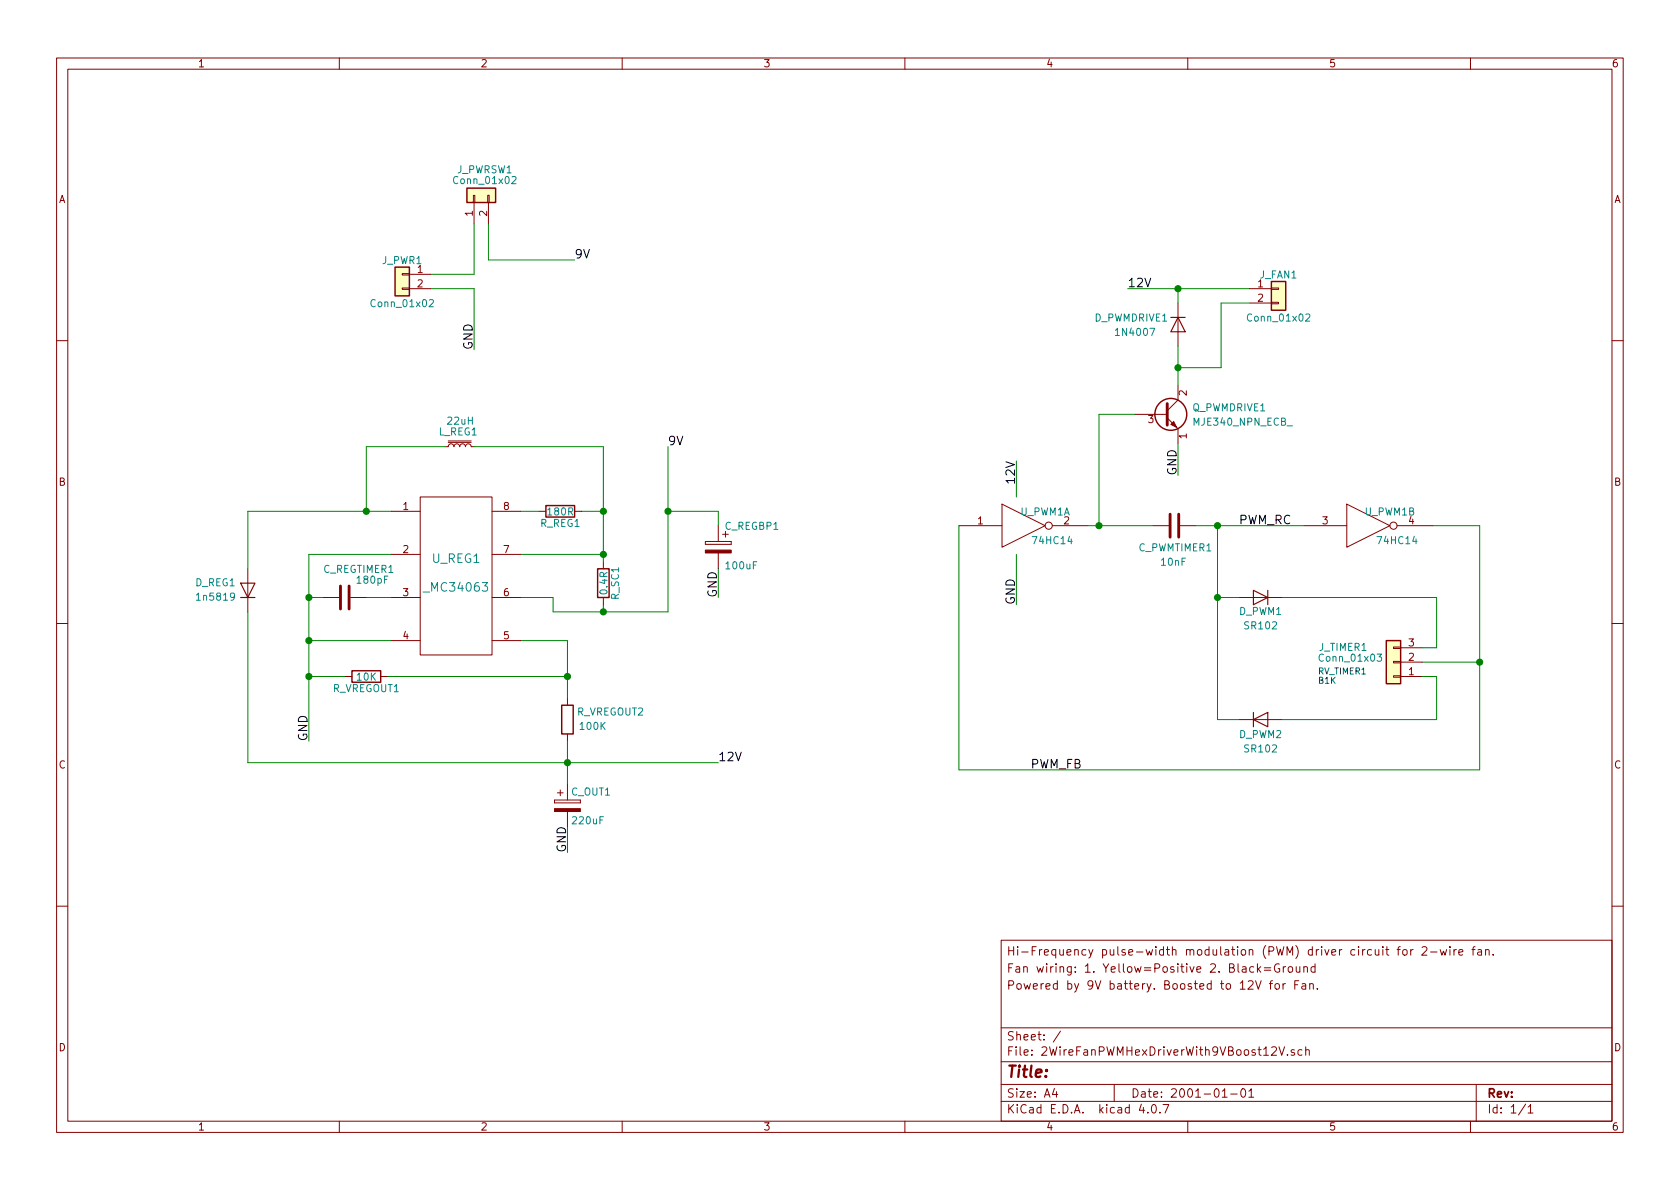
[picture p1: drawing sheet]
EESchema Schematic File Version 2
LIBS:power
LIBS:device
LIBS:switches
LIBS:relays
LIBS:motors
LIBS:transistors
LIBS:conn
LIBS:linear
LIBS:regul
LIBS:74xx
LIBS:cmos4000
LIBS:adc-dac
LIBS:memory
LIBS:xilinx
LIBS:microcontrollers
LIBS:dsp
LIBS:microchip
LIBS:analog_switches
LIBS:motorola
LIBS:texas
LIBS:intel
LIBS:audio
LIBS:interface
LIBS:digital-audio
LIBS:philips
LIBS:display
LIBS:cypress
LIBS:siliconi
LIBS:opto
LIBS:atmel
LIBS:contrib
LIBS:valves
LIBS:mc34063
LIBS:2WireFanPWMHexDriverWith9VBoost12V-cache
EELAYER 25 0
EELAYER END
$Descr A4 11693 8268
encoding utf-8
Sheet 1 1
Title ""
Date "2001-01-01"
Rev ""
Comp ""
Comment1 ""
Comment2 "Powered by 9V battery. Boosted to 12V for Fan."
Comment3 "Fan wiring: 1. Yellow=Positive 2. Black=Ground "
Comment4 "Hi-Frequency pulse-width modulation (PWM) driver circuit for 2-wire fan."
$EndDescr
$Comp
L 74HC14-RESCUE-4WireFanPWMHexDriverWith9VBoost12V U_PWM1
U 1 1
P 7125 3650
F 0 "U_PWM1" H 7275 3750 50  0000 C CNN
F 1 "74HC14" H 7325 3550 50  0000 C CNN
F 2 "Housings_DIP:DIP-14_W7.62mm_Socket" H 7125 3650 50  0001 C CNN
F 3 "" H 7125 3650 50  0001 C CNN
	1    7125 3650
	1    0    0    -1  
$EndComp
$Comp
L 74HC14-RESCUE-4WireFanPWMHexDriverWith9VBoost12V U_PWM1
U 2 1
P 9525 3650
F 0 "U_PWM1" H 9675 3750 50  0000 C CNN
F 1 "74HC14" H 9725 3550 50  0000 C CNN
F 2 "Housings_DIP:DIP-14_W7.62mm_Socket" H 9525 3650 50  0001 C CNN
F 3 "" H 9525 3650 50  0001 C CNN
	2    9525 3650
	1    0    0    -1  
$EndComp
$Comp
L C C_PWMTIMER1
U 1 1
P 8175 3650
F 0 "C_PWMTIMER1" V 8325 3400 50  0000 L CNN
F 1 "10nF" V 8425 3550 50  0000 L CNN
F 2 "Capacitors_THT:C_Rect_L7_W2.5_P5" H 8213 3500 50  0001 C CNN
F 3 "" H 8175 3650 50  0001 C CNN
	1    8175 3650
	0    1    1    0   
$EndComp
Text Label 7075 4200 1    60   ~ 0
GND
Text Label 7075 3200 3    60   ~ 0
12V
Text Label 7850 2000 0    60   ~ 0
12V
$Comp
L D D_PWM2
U 1 1
P 8775 5000
F 0 "D_PWM2" H 8775 4900 50  0000 C CNN
F 1 "SR102" H 8775 4800 50  0000 C CNN
F 2 "Diodes_THT:Diode_DO-41_SOD81_Horizontal_RM10" H 8775 5000 50  0001 C CNN
F 3 "" H 8775 5000 50  0001 C CNN
	1    8775 5000
	1    0    0    -1  
$EndComp
$Comp
L D D_PWM1
U 1 1
P 8775 4150
F 0 "D_PWM1" H 8775 4250 50  0000 C CNN
F 1 "SR102" H 8775 4350 50  0000 C CNN
F 2 "Diodes_THT:Diode_DO-41_SOD81_Horizontal_RM10" H 8775 4150 50  0001 C CNN
F 3 "" H 8775 4150 50  0001 C CNN
	1    8775 4150
	-1   0    0    1   
$EndComp
Text Label 3300 2425 1    60   ~ 0
GND
Text Label 4000 1800 0    60   ~ 0
9V
$Comp
L L_Core_Iron_Small L_REG1
U 1 1
P 3200 3100
F 0 "L_REG1" V 3300 2975 50  0000 L CNN
F 1 "22uH" V 3375 3000 50  0000 L CNN
F 2 "Inductors_THT:L_Radial_D7.5mm_P5.00mm_Fastron_07P" H 3200 3100 50  0001 C CNN
F 3 "" H 3200 3100 50  0001 C CNN
	1    3200 3100
	0    -1   -1   0   
$EndComp
Text Label 2150 5150 1    60   ~ 0
GND
$Comp
L R R_REG1
U 1 1
P 3900 3550
F 0 "R_REG1" V 3980 3550 50  0000 C CNN
F 1 "180R" V 3900 3550 50  0000 C CNN
F 2 "Resistors_THT:R_Axial_DIN0207_L6.3mm_D2.5mm_P7.62mm_Horizontal" V 3830 3550 50  0001 C CNN
F 3 "" H 3900 3550 50  0001 C CNN
	1    3900 3550
	0    1    1    0   
$EndComp
$Comp
L R R_SC1
U 1 1
P 4200 4050
F 0 "R_SC1" V 4280 4050 50  0000 C CNN
F 1 "0.4R" V 4200 4050 50  0000 C CNN
F 2 "Resistors_THT:R_Axial_DIN0207_L6.3mm_D2.5mm_P7.62mm_Horizontal" V 4130 4050 50  0001 C CNN
F 3 "" H 4200 4050 50  0001 C CNN
	1    4200 4050
	1    0    0    -1  
$EndComp
$Comp
L R R_VREGOUT2
U 1 1
P 3950 5000
F 0 "R_VREGOUT2" H 3650 4950 50  0000 C CNN
F 1 "100K" H 3775 5050 50  0000 C CNN
F 2 "Resistors_THT:R_Axial_DIN0207_L6.3mm_D2.5mm_P7.62mm_Horizontal" V 3880 5000 50  0001 C CNN
F 3 "" H 3950 5000 50  0001 C CNN
	1    3950 5000
	-1   0    0    1   
$EndComp
$Comp
L R R_VREGOUT1
U 1 1
P 2550 4700
F 0 "R_VREGOUT1" V 2630 4700 50  0000 C CNN
F 1 "10K" V 2550 4700 50  0000 C CNN
F 2 "Resistors_THT:R_Axial_DIN0207_L6.3mm_D2.5mm_P7.62mm_Horizontal" V 2480 4700 50  0001 C CNN
F 3 "" H 2550 4700 50  0001 C CNN
	1    2550 4700
	0    1    1    0   
$EndComp
$Comp
L CP C_OUT1
U 1 1
P 3950 5600
F 0 "C_OUT1" H 3975 5700 50  0000 L CNN
F 1 "220uF" H 3975 5500 50  0000 L CNN
F 2 "Capacitors_THT:CP_Radial_D5.0mm_P2.50mm" H 3988 5450 50  0001 C CNN
F 3 "" H 3950 5600 50  0001 C CNN
	1    3950 5600
	1    0    0    -1  
$EndComp
$Comp
L CP C_REGBP1
U 1 1
P 5000 3800
F 0 "C_REGBP1" H 4575 3950 50  0000 L CNN
F 1 "100uF" H 4725 3675 50  0000 L CNN
F 2 "Capacitors_THT:CP_Radial_D5.0mm_P2.50mm" H 5038 3650 50  0001 C CNN
F 3 "" H 5000 3800 50  0001 C CNN
	1    5000 3800
	-1   0    0    -1  
$EndComp
Wire Wire Line
	6675 3650 6675 3650
Wire Wire Line
	6675 3650 6675 5350
Wire Wire Line
	6675 5350 10300 5350
Wire Wire Line
	10300 5350 10300 3650
Wire Wire Line
	10300 3650 9975 3650
Wire Wire Line
	8325 3650 9075 3650
Wire Wire Line
	7575 3650 8025 3650
Wire Wire Line
	7075 3450 7075 3200
Wire Wire Line
	7075 3850 7075 4200
Connection ~ 7650 3650
Wire Wire Line
	7850 2000 8700 2000
Wire Wire Line
	10000 4150 10000 4500
Wire Wire Line
	10000 4150 8925 4150
Wire Wire Line
	10000 5000 8925 5000
Wire Wire Line
	10000 4700 10000 5000
Wire Wire Line
	8475 5000 8625 5000
Wire Wire Line
	8475 3650 8475 5000
Connection ~ 8475 3650
Wire Wire Line
	8625 4150 8475 4150
Connection ~ 8475 4150
Wire Wire Line
	9900 4600 10300 4600
Connection ~ 10300 4600
Wire Wire Line
	3000 1900 3300 1900
Wire Wire Line
	3000 2000 3300 2000
Wire Wire Line
	3300 2000 3300 2425
Wire Wire Line
	3400 1800 4000 1800
Wire Wire Line
	3100 3100 2550 3100
Wire Wire Line
	2550 3100 2550 3550
Wire Wire Line
	1725 3550 2725 3550
Wire Wire Line
	3300 3100 4200 3100
Wire Wire Line
	4200 3100 4200 3900
Wire Wire Line
	2725 3850 2150 3850
Wire Wire Line
	2725 4150 2550 4150
Wire Wire Line
	2250 4150 2150 4150
Wire Wire Line
	2150 4450 2725 4450
Connection ~ 2150 4150
Connection ~ 2150 4450
Wire Wire Line
	3625 3550 3750 3550
Wire Wire Line
	4200 3550 4050 3550
Wire Wire Line
	4200 3850 3625 3850
Connection ~ 4200 3550
Wire Wire Line
	3625 4450 3950 4450
Wire Wire Line
	3950 4700 2700 4700
Wire Wire Line
	3950 4450 3950 4850
Wire Wire Line
	3950 5150 3950 5450
Connection ~ 4200 3850
Wire Wire Line
	3625 4150 3850 4150
Wire Wire Line
	3850 4150 3850 4250
Wire Wire Line
	3850 4250 4650 4250
Wire Wire Line
	4200 4250 4200 4200
Connection ~ 4200 4250
Text Label 4650 3100 0    60   ~ 0
9V
Wire Wire Line
	5000 3650 5000 3550
Wire Wire Line
	5000 3550 4650 3550
Connection ~ 4650 3550
Wire Wire Line
	4650 4250 4650 3100
Wire Wire Line
	5000 3950 5000 4150
Text Label 5000 4150 1    60   ~ 0
GND
Text Label 5000 5300 0    60   ~ 0
12V
Connection ~ 3950 4700
$Comp
L D D_REG1
U 1 1
P 1725 4100
F 0 "D_REG1" V 1775 4325 50  0000 C CNN
F 1 "1n5819" V 1675 4325 50  0000 C CNN
F 2 "Diodes_THT:Diode_DO-41_SOD81_Horizontal_RM10" H 1725 4100 50  0001 C CNN
F 3 "" H 1725 4100 50  0001 C CNN
	1    1725 4100
	0    -1   -1   0   
$EndComp
Wire Wire Line
	1725 3950 1725 3550
Connection ~ 2550 3550
Wire Wire Line
	1725 4250 1725 5300
Wire Wire Line
	1725 5300 5000 5300
Wire Wire Line
	2150 3850 2150 5150
Connection ~ 3950 5300
Wire Wire Line
	2400 4700 2150 4700
Connection ~ 2150 4700
Wire Wire Line
	3950 5750 3950 5925
Text Label 3950 5925 1    60   ~ 0
GND
$Comp
L C C_REGTIMER1
U 1 1
P 2400 4150
F 0 "C_REGTIMER1" V 2200 4000 50  0000 L CNN
F 1 "180pF" V 2275 4225 50  0000 L CNN
F 2 "Capacitors_THT:C_Disc_D3.0mm_W1.6mm_P2.50mm" H 2438 4000 50  0001 C CNN
F 3 "" H 2400 4150 50  0001 C CNN
	1    2400 4150
	0    1    1    0   
$EndComp
$Comp
L Conn_01x03 J_TIMER1
U 1 1
P 9700 4600
F 0 "J_TIMER1" H 10050 4500 50  0000 C CNN
F 1 "Conn_01x03" H 10000 4575 50  0000 C CNN
F 2 "Pin_Headers:Pin_Header_Straight_1x03_Pitch2.54mm" H 9700 4600 50  0001 C CNN
F 3 "" H 9700 4600 50  0001 C CNN
	1    9700 4600
	-1   0    0    1   
$EndComp
$Comp
L Conn_01x02 J_PWRSW1
U 1 1
P 3300 1350
F 0 "J_PWRSW1" V 3475 1275 50  0000 C CNN
F 1 "Conn_01x02" V 3400 1275 50  0000 C CNN
F 2 "Pin_Headers:Pin_Header_Straight_1x02_Pitch2.54mm" H 3300 1350 50  0001 C CNN
F 3 "" H 3300 1350 50  0001 C CNN
	1    3300 1350
	0    -1   -1   0   
$EndComp
Wire Wire Line
	3300 1900 3300 1550
Wire Wire Line
	3400 1550 3400 1800
Wire Wire Line
	9900 4700 10000 4700
Wire Wire Line
	10000 4500 9900 4500
Text Notes 9175 4750 0    43   ~ 0
RV_TIMER1\nB1K\n
Text Label 7175 5350 0    60   ~ 0
PWM_FB
Text Label 8625 3650 0    60   ~ 0
PWM_RC
$Comp
L _MC34063 U_REG1
U 1 1
P 3175 4000
F 0 "U_REG1" H 3175 4125 60  0000 C CNN
F 1 "_MC34063" H 3175 3925 60  0000 C CNN
F 2 "Housings_DIP:DIP-8_W7.62mm_Socket_LongPads" H 2975 4000 60  0001 C CNN
F 3 "" H 2975 4000 60  0001 C CNN
	1    3175 4000
	1    0    0    -1  
$EndComp
$Comp
L Conn_01x02 J_PWR1
U 1 1
P 2800 1900
F 0 "J_PWR1" H 2800 2000 50  0000 C CNN
F 1 "Conn_01x02" H 2800 1700 50  0000 C CNN
F 2 "Pin_Headers:Pin_Header_Straight_1x02_Pitch2.54mm" H 2800 1900 50  0001 C CNN
F 3 "" H 2800 1900 50  0001 C CNN
	1    2800 1900
	-1   0    0    -1  
$EndComp
$Comp
L Q_NPN_ECB Q_PWMDRIVE1
U 1 1
P 8100 2875
F 0 "Q_PWMDRIVE1" H 8300 2925 50  0000 L CNN
F 1 "MJE340_NPN_ECB_" H 8300 2825 50  0000 L CNN
F 2 "TO_SOT_Packages_THT:TO-220_Neutral123_Vertical" H 8300 2975 50  0001 C CNN
F 3 "" H 8100 2875 50  0001 C CNN
	1    8100 2875
	1    0    0    -1  
$EndComp
Wire Wire Line
	7650 3650 7650 2875
Wire Wire Line
	7650 2875 7900 2875
Wire Wire Line
	8200 3075 8200 3300
Text Label 8200 3300 1    60   ~ 0
GND
$Comp
L D D_PWMDRIVE1
U 1 1
P 8200 2250
F 0 "D_PWMDRIVE1" V 8150 1925 50  0000 C CNN
F 1 "1N4007" V 8250 1950 50  0000 C CNN
F 2 "Diodes_THT:Diode_DO-41_SOD81_Horizontal_RM10" H 8200 2250 50  0001 C CNN
F 3 "" H 8200 2250 50  0001 C CNN
	1    8200 2250
	0    1    1    0   
$EndComp
Wire Wire Line
	8200 2400 8200 2675
Wire Wire Line
	8200 2000 8200 2100
Connection ~ 8200 2550
Wire Wire Line
	8200 2550 8500 2550
Connection ~ 8200 2000
$Comp
L Conn_01x02 J_FAN1
U 1 1
P 8900 2000
F 0 "J_FAN1" H 8900 2100 50  0000 C CNN
F 1 "Conn_01x02" H 8900 1800 50  0000 C CNN
F 2 "Pin_Headers:Pin_Header_Straight_1x02_Pitch2.54mm" H 8900 2000 50  0001 C CNN
F 3 "" H 8900 2000 50  0001 C CNN
	1    8900 2000
	1    0    0    -1  
$EndComp
Wire Wire Line
	8500 2550 8500 2100
Wire Wire Line
	8500 2100 8700 2100
$EndSCHEMATC
